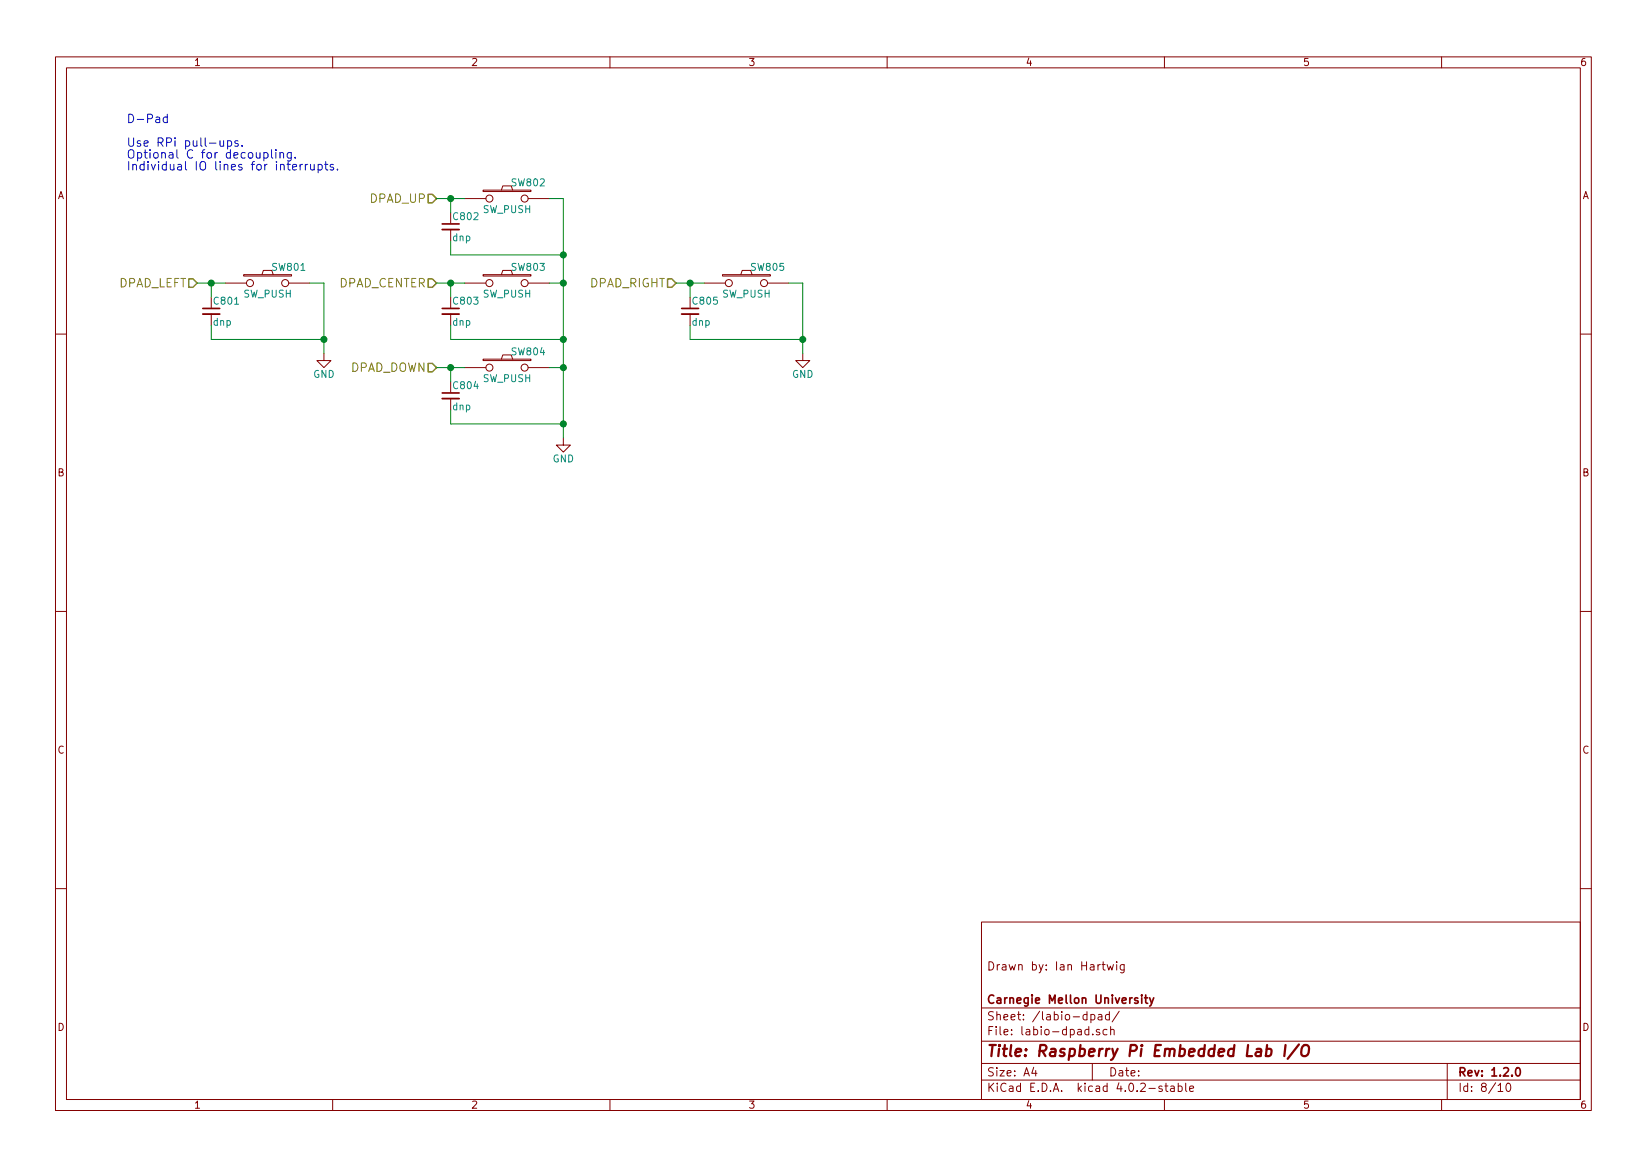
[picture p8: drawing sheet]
EESchema Schematic File Version 2
LIBS:power
LIBS:device
LIBS:transistors
LIBS:conn
LIBS:linear
LIBS:regul
LIBS:74xx
LIBS:cmos4000
LIBS:adc-dac
LIBS:memory
LIBS:xilinx
LIBS:microcontrollers
LIBS:dsp
LIBS:microchip
LIBS:analog_switches
LIBS:motorola
LIBS:texas
LIBS:intel
LIBS:audio
LIBS:interface
LIBS:digital-audio
LIBS:philips
LIBS:display
LIBS:cypress
LIBS:siliconi
LIBS:opto
LIBS:atmel
LIBS:contrib
LIBS:valves
LIBS:labio-special
LIBS:wise_logo
LIBS:cmu_logo
LIBS:labio-cache
EELAYER 25 0
EELAYER END
$Descr A4 11693 8268
encoding utf-8
Sheet 8 10
Title "Raspberry Pi Embedded Lab I/O"
Date ""
Rev "1.2.0"
Comp "Carnegie Mellon University"
Comment1 ""
Comment2 "Drawn by: Ian Hartwig"
Comment3 ""
Comment4 ""
$EndDescr
$Comp
L SW_PUSH SW803
U 1 1
P 3600 2000
F 0 "SW803" H 3750 2110 50  0000 C CNN
F 1 "SW_PUSH" H 3600 1920 50  0000 C CNN
F 2 "Buttons_Switches_SMD:SW_SPST_EVPBF" H 3600 2000 50  0001 C CNN
F 3 "" H 3600 2000 50  0000 C CNN
	1    3600 2000
	1    0    0    -1  
$EndComp
$Comp
L SW_PUSH SW804
U 1 1
P 3600 2600
F 0 "SW804" H 3750 2710 50  0000 C CNN
F 1 "SW_PUSH" H 3600 2520 50  0000 C CNN
F 2 "Buttons_Switches_SMD:SW_SPST_EVPBF" H 3600 2600 50  0001 C CNN
F 3 "" H 3600 2600 50  0000 C CNN
	1    3600 2600
	1    0    0    -1  
$EndComp
$Comp
L SW_PUSH SW801
U 1 1
P 1900 2000
F 0 "SW801" H 2050 2110 50  0000 C CNN
F 1 "SW_PUSH" H 1900 1920 50  0000 C CNN
F 2 "Buttons_Switches_SMD:SW_SPST_EVPBF" H 1900 2000 50  0001 C CNN
F 3 "" H 1900 2000 50  0000 C CNN
	1    1900 2000
	1    0    0    -1  
$EndComp
$Comp
L SW_PUSH SW802
U 1 1
P 3600 1400
F 0 "SW802" H 3750 1510 50  0000 C CNN
F 1 "SW_PUSH" H 3600 1320 50  0000 C CNN
F 2 "Buttons_Switches_SMD:SW_SPST_EVPBF" H 3600 1400 50  0001 C CNN
F 3 "" H 3600 1400 50  0000 C CNN
	1    3600 1400
	1    0    0    -1  
$EndComp
Text Notes 900  1200 0    60   ~ 0
D-Pad\n\nUse RPi pull-ups.\nOptional C for decoupling.\nIndividual IO lines for interrupts.
$Comp
L C_Small C801
U 1 1
P 1500 2200
F 0 "C801" H 1510 2270 50  0000 L CNN
F 1 "dnp" H 1510 2120 50  0000 L CNN
F 2 "Capacitors_SMD:C_0603" H 1500 2200 50  0001 C CNN
F 3 "" H 1500 2200 50  0000 C CNN
	1    1500 2200
	1    0    0    -1  
$EndComp
$Comp
L GND #PWR053
U 1 1
P 2300 2500
F 0 "#PWR053" H 2300 2250 50  0001 C CNN
F 1 "GND" H 2300 2350 50  0000 C CNN
F 2 "" H 2300 2500 50  0000 C CNN
F 3 "" H 2300 2500 50  0000 C CNN
	1    2300 2500
	1    0    0    -1  
$EndComp
$Comp
L C_Small C804
U 1 1
P 3200 2800
F 0 "C804" H 3210 2870 50  0000 L CNN
F 1 "dnp" H 3210 2720 50  0000 L CNN
F 2 "Capacitors_SMD:C_0603" H 3200 2800 50  0001 C CNN
F 3 "" H 3200 2800 50  0000 C CNN
	1    3200 2800
	1    0    0    -1  
$EndComp
$Comp
L GND #PWR054
U 1 1
P 4000 3100
F 0 "#PWR054" H 4000 2850 50  0001 C CNN
F 1 "GND" H 4000 2950 50  0000 C CNN
F 2 "" H 4000 3100 50  0000 C CNN
F 3 "" H 4000 3100 50  0000 C CNN
	1    4000 3100
	1    0    0    -1  
$EndComp
$Comp
L C_Small C803
U 1 1
P 3200 2200
F 0 "C803" H 3210 2270 50  0000 L CNN
F 1 "dnp" H 3210 2120 50  0000 L CNN
F 2 "Capacitors_SMD:C_0603" H 3200 2200 50  0001 C CNN
F 3 "" H 3200 2200 50  0000 C CNN
	1    3200 2200
	1    0    0    -1  
$EndComp
$Comp
L C_Small C802
U 1 1
P 3200 1600
F 0 "C802" H 3210 1670 50  0000 L CNN
F 1 "dnp" H 3210 1520 50  0000 L CNN
F 2 "Capacitors_SMD:C_0603" H 3200 1600 50  0001 C CNN
F 3 "" H 3200 1600 50  0000 C CNN
	1    3200 1600
	1    0    0    -1  
$EndComp
$Comp
L SW_PUSH SW805
U 1 1
P 5300 2000
F 0 "SW805" H 5450 2110 50  0000 C CNN
F 1 "SW_PUSH" H 5300 1920 50  0000 C CNN
F 2 "Buttons_Switches_SMD:SW_SPST_EVPBF" H 5300 2000 50  0001 C CNN
F 3 "" H 5300 2000 50  0000 C CNN
	1    5300 2000
	1    0    0    -1  
$EndComp
$Comp
L C_Small C805
U 1 1
P 4900 2200
F 0 "C805" H 4910 2270 50  0000 L CNN
F 1 "dnp" H 4910 2120 50  0000 L CNN
F 2 "Capacitors_SMD:C_0603" H 4900 2200 50  0001 C CNN
F 3 "" H 4900 2200 50  0000 C CNN
	1    4900 2200
	1    0    0    -1  
$EndComp
$Comp
L GND #PWR055
U 1 1
P 5700 2500
F 0 "#PWR055" H 5700 2250 50  0001 C CNN
F 1 "GND" H 5700 2350 50  0000 C CNN
F 2 "" H 5700 2500 50  0000 C CNN
F 3 "" H 5700 2500 50  0000 C CNN
	1    5700 2500
	1    0    0    -1  
$EndComp
Text HLabel 1400 2000 0    60   Input ~ 0
DPAD_LEFT
Text HLabel 3100 2000 0    60   Input ~ 0
DPAD_CENTER
Text HLabel 3100 1400 0    60   Input ~ 0
DPAD_UP
Text HLabel 3100 2600 0    60   Input ~ 0
DPAD_DOWN
Text HLabel 4800 2000 0    60   Input ~ 0
DPAD_RIGHT
Wire Wire Line
	4000 1400 4000 3100
Wire Wire Line
	4000 1400 3900 1400
Wire Wire Line
	3200 1700 3200 1800
Wire Wire Line
	3200 1800 4000 1800
Connection ~ 4000 1800
Wire Wire Line
	3200 2400 3200 2300
Wire Wire Line
	4000 2400 3200 2400
Connection ~ 4000 2400
Wire Wire Line
	3200 3000 3200 2900
Wire Wire Line
	4000 3000 3200 3000
Connection ~ 4000 3000
Wire Wire Line
	3200 2700 3200 2600
Wire Wire Line
	3200 2100 3200 2000
Wire Wire Line
	3200 1500 3200 1400
Connection ~ 3200 1400
Wire Wire Line
	1500 2100 1500 2000
Wire Wire Line
	2200 2000 2300 2000
Wire Wire Line
	2300 2000 2300 2500
Wire Wire Line
	1500 2300 1500 2400
Wire Wire Line
	1500 2400 2300 2400
Connection ~ 2300 2400
Connection ~ 3200 2000
Connection ~ 3200 2600
Wire Wire Line
	4900 2100 4900 2000
Wire Wire Line
	5600 2000 5700 2000
Wire Wire Line
	5700 2000 5700 2500
Wire Wire Line
	4900 2300 4900 2400
Wire Wire Line
	4900 2400 5700 2400
Connection ~ 5700 2400
Connection ~ 4900 2000
Wire Wire Line
	3100 2600 3300 2600
Wire Wire Line
	3100 2000 3300 2000
Wire Wire Line
	3100 1400 3300 1400
Wire Wire Line
	4800 2000 5000 2000
Connection ~ 1500 2000
Wire Wire Line
	1400 2000 1600 2000
Wire Wire Line
	3900 2000 4000 2000
Connection ~ 4000 2000
Wire Wire Line
	3900 2600 4000 2600
Connection ~ 4000 2600
$EndSCHEMATC
